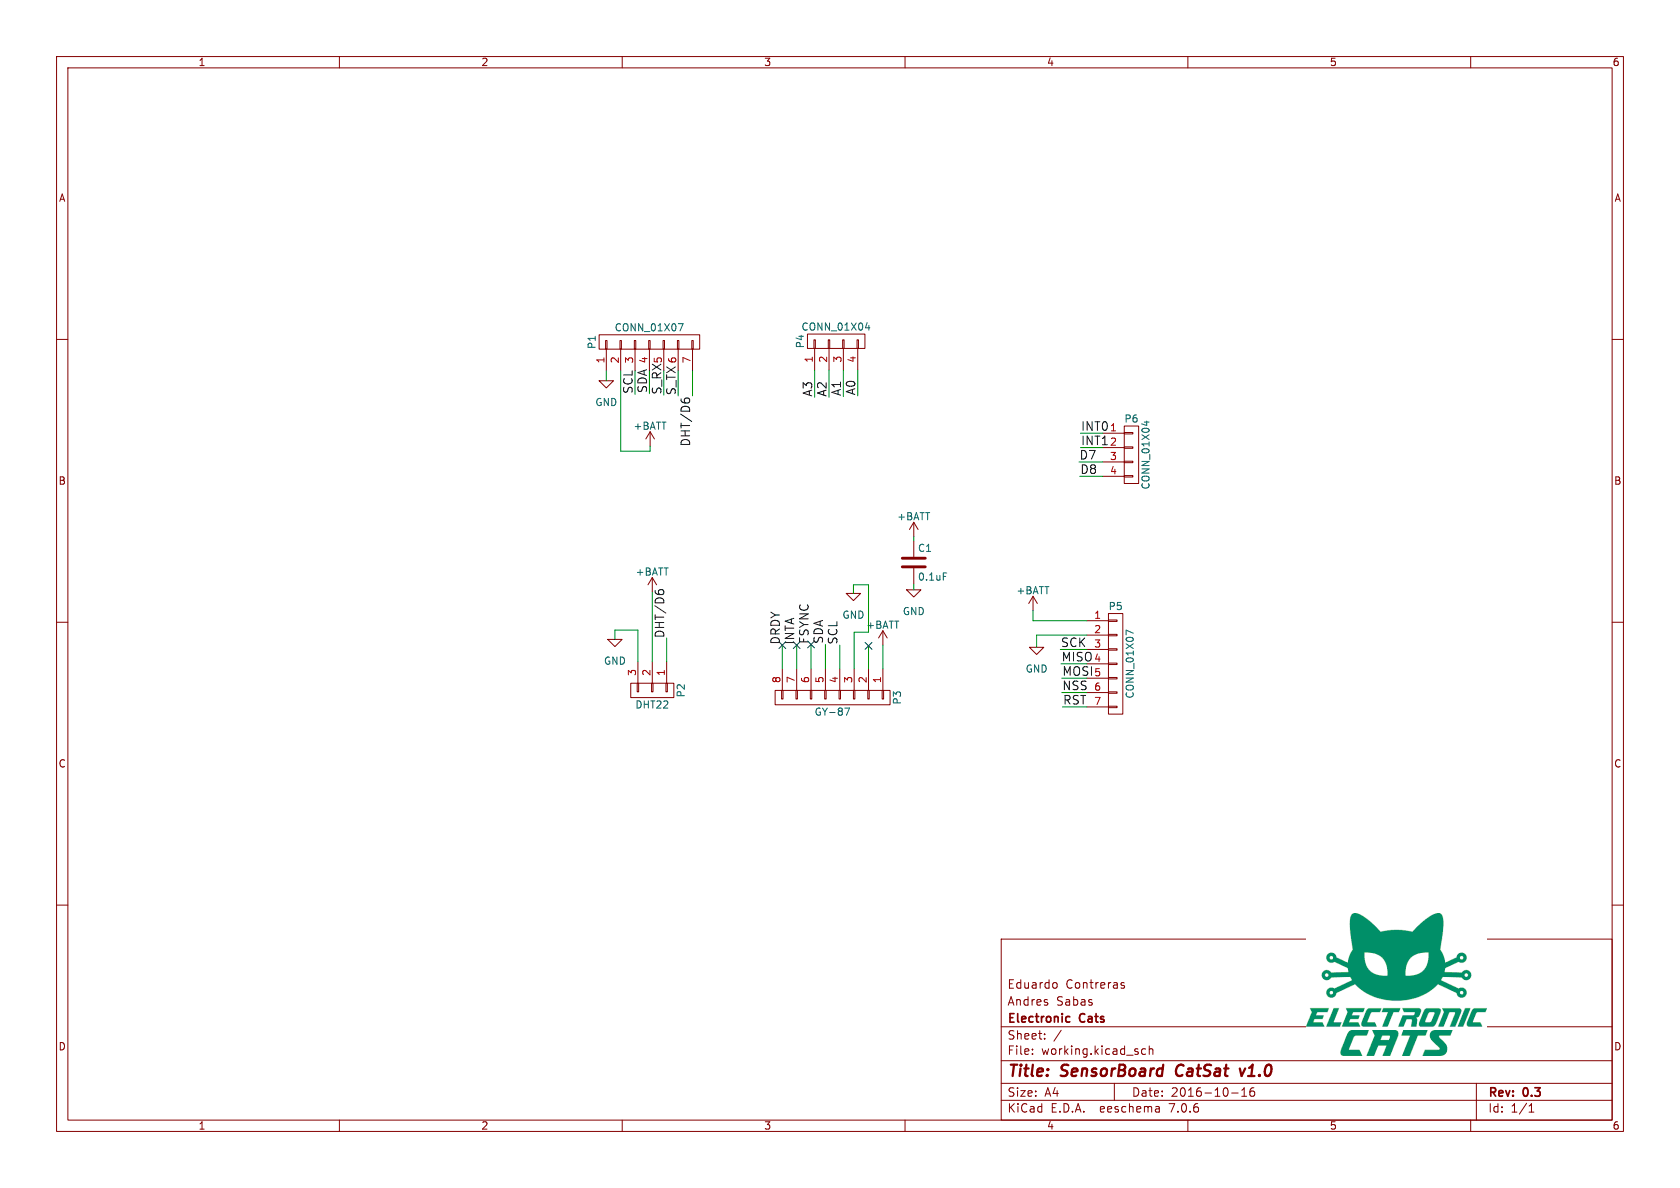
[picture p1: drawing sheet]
(kicad_sch (version 20230121) (generator eeschema)

 (paper "A4")

 (title_block
  (title "SensorBoard CatSat v1.0")
  (date "2016-10-16")
  (rev "0.3")
  (company "Electronic Cats")
  (comment 1 "Andres Sabas")
  (comment 2 "Eduardo Contreras"))

 (lib_symbols
  (symbol "SensorBoard-rescue:+BATT" (power) (pin_names (offset 0)) (in_bom yes) (on_board yes)
   (property "Reference" "#PWR" (at 0 -3.81 0) (effects (font (size 1.27 1.27)) hide))
   (property "Value" "+BATT" (at 0 3.556 0) (effects (font (size 1.27 1.27))))
   (property "Footprint" "" (at 0 0 0) (effects (font (size 1.27 1.27))))
   (property "Datasheet" "" (at 0 0 0) (effects (font (size 1.27 1.27))))
   (symbol "+BATT_0_1"
    (polyline (pts (xy -0.762 1.27) (xy 0 2.54)) (stroke (width 0) (type solid)) (fill (type none)))
    (polyline (pts (xy 0 0) (xy 0 2.54)) (stroke (width 0) (type solid)) (fill (type none)))
    (polyline (pts (xy 0 2.54) (xy 0.762 1.27)) (stroke (width 0) (type solid)) (fill (type none))))
   (symbol "+BATT_1_1"
    (pin power_in line (at 0 0 90) (length 0) hide (name "+BATT" (effects (font (size 1.27 1.27)))) (number "1" (effects (font (size 1.27 1.27)))))))
  (symbol "SensorBoard-rescue:C" (pin_numbers hide) (pin_names (offset 0.254)) (in_bom yes) (on_board yes)
   (property "Reference" "C" (at 0.635 2.54 0) (effects (font (size 1.27 1.27)) (justify left)))
   (property "Value" "C" (at 0.635 -2.54 0) (effects (font (size 1.27 1.27)) (justify left)))
   (property "Footprint" "" (at 0.9652 -3.81 0) (effects (font (size 1.27 1.27))))
   (property "Datasheet" "" (at 0 0 0) (effects (font (size 1.27 1.27))))
   (symbol "C_0_1"
    (polyline (pts (xy -2.032 -0.762) (xy 2.032 -0.762)) (stroke (width 0.508) (type solid)) (fill (type none)))
    (polyline (pts (xy -2.032 0.762) (xy 2.032 0.762)) (stroke (width 0.508) (type solid)) (fill (type none))))
   (symbol "C_1_1"
    (pin passive line (at 0 3.81 270) (length 2.794) (name "~" (effects (font (size 1.016 1.016)))) (number "1" (effects (font (size 1.016 1.016)))))
    (pin passive line (at 0 -3.81 90) (length 2.794) (name "~" (effects (font (size 1.016 1.016)))) (number "2" (effects (font (size 1.016 1.016)))))))
  (symbol "SensorBoard-rescue:CONN_01X03" (pin_names (offset 1.016) hide) (in_bom yes) (on_board yes)
   (property "Reference" "P" (at 0 5.08 0) (effects (font (size 1.27 1.27))))
   (property "Value" "CONN_01X03" (at 2.54 0 90) (effects (font (size 1.27 1.27))))
   (property "Footprint" "" (at 0 0 0) (effects (font (size 1.27 1.27))))
   (property "Datasheet" "" (at 0 0 0) (effects (font (size 1.27 1.27))))
   (symbol "CONN_01X03_0_1"
    (rectangle (start -1.27 -2.413) (end 0.254 -2.667) (stroke (width 0) (type solid)) (fill (type none)))
    (rectangle (start -1.27 0.127) (end 0.254 -0.127) (stroke (width 0) (type solid)) (fill (type none)))
    (rectangle (start -1.27 2.667) (end 0.254 2.413) (stroke (width 0) (type solid)) (fill (type none)))
    (rectangle (start -1.27 3.81) (end 1.27 -3.81) (stroke (width 0) (type solid)) (fill (type none))))
   (symbol "CONN_01X03_1_1"
    (pin passive line (at -5.08 2.54 0) (length 3.81) (name "P1" (effects (font (size 1.27 1.27)))) (number "1" (effects (font (size 1.27 1.27)))))
    (pin passive line (at -5.08 0 0) (length 3.81) (name "P2" (effects (font (size 1.27 1.27)))) (number "2" (effects (font (size 1.27 1.27)))))
    (pin passive line (at -5.08 -2.54 0) (length 3.81) (name "P3" (effects (font (size 1.27 1.27)))) (number "3" (effects (font (size 1.27 1.27)))))))
  (symbol "SensorBoard-rescue:CONN_01X04" (pin_names (offset 1.016) hide) (in_bom yes) (on_board yes)
   (property "Reference" "P" (at 0 6.35 0) (effects (font (size 1.27 1.27))))
   (property "Value" "CONN_01X04" (at 2.54 0 90) (effects (font (size 1.27 1.27))))
   (property "Footprint" "" (at 0 0 0) (effects (font (size 1.27 1.27))))
   (property "Datasheet" "" (at 0 0 0) (effects (font (size 1.27 1.27))))
   (symbol "CONN_01X04_0_1"
    (rectangle (start -1.27 -3.683) (end 0.254 -3.937) (stroke (width 0) (type solid)) (fill (type none)))
    (rectangle (start -1.27 -1.143) (end 0.254 -1.397) (stroke (width 0) (type solid)) (fill (type none)))
    (rectangle (start -1.27 1.397) (end 0.254 1.143) (stroke (width 0) (type solid)) (fill (type none)))
    (rectangle (start -1.27 3.937) (end 0.254 3.683) (stroke (width 0) (type solid)) (fill (type none)))
    (rectangle (start -1.27 5.08) (end 1.27 -5.08) (stroke (width 0) (type solid)) (fill (type none))))
   (symbol "CONN_01X04_1_1"
    (pin passive line (at -5.08 3.81 0) (length 3.81) (name "P1" (effects (font (size 1.27 1.27)))) (number "1" (effects (font (size 1.27 1.27)))))
    (pin passive line (at -5.08 1.27 0) (length 3.81) (name "P2" (effects (font (size 1.27 1.27)))) (number "2" (effects (font (size 1.27 1.27)))))
    (pin passive line (at -5.08 -1.27 0) (length 3.81) (name "P3" (effects (font (size 1.27 1.27)))) (number "3" (effects (font (size 1.27 1.27)))))
    (pin passive line (at -5.08 -3.81 0) (length 3.81) (name "P4" (effects (font (size 1.27 1.27)))) (number "4" (effects (font (size 1.27 1.27)))))))
  (symbol "SensorBoard-rescue:CONN_01X07" (pin_names (offset 1.016) hide) (in_bom yes) (on_board yes)
   (property "Reference" "P" (at 0 10.16 0) (effects (font (size 1.27 1.27))))
   (property "Value" "CONN_01X07" (at 2.54 0 90) (effects (font (size 1.27 1.27))))
   (property "Footprint" "" (at 0 0 0) (effects (font (size 1.27 1.27))))
   (property "Datasheet" "" (at 0 0 0) (effects (font (size 1.27 1.27))))
   (symbol "CONN_01X07_0_1"
    (rectangle (start -1.27 -8.89) (end 1.27 8.89) (stroke (width 0) (type solid)) (fill (type none)))
    (rectangle (start -1.27 -7.493) (end 0.254 -7.747) (stroke (width 0) (type solid)) (fill (type none)))
    (rectangle (start -1.27 -4.953) (end 0.254 -5.207) (stroke (width 0) (type solid)) (fill (type none)))
    (rectangle (start -1.27 -2.413) (end 0.254 -2.667) (stroke (width 0) (type solid)) (fill (type none)))
    (rectangle (start -1.27 0.127) (end 0.254 -0.127) (stroke (width 0) (type solid)) (fill (type none)))
    (rectangle (start -1.27 2.667) (end 0.254 2.413) (stroke (width 0) (type solid)) (fill (type none)))
    (rectangle (start -1.27 5.207) (end 0.254 4.953) (stroke (width 0) (type solid)) (fill (type none)))
    (rectangle (start -1.27 7.747) (end 0.254 7.493) (stroke (width 0) (type solid)) (fill (type none))))
   (symbol "CONN_01X07_1_1"
    (pin passive line (at -5.08 7.62 0) (length 3.81) (name "P1" (effects (font (size 1.27 1.27)))) (number "1" (effects (font (size 1.27 1.27)))))
    (pin passive line (at -5.08 5.08 0) (length 3.81) (name "P2" (effects (font (size 1.27 1.27)))) (number "2" (effects (font (size 1.27 1.27)))))
    (pin passive line (at -5.08 2.54 0) (length 3.81) (name "P3" (effects (font (size 1.27 1.27)))) (number "3" (effects (font (size 1.27 1.27)))))
    (pin passive line (at -5.08 0 0) (length 3.81) (name "P4" (effects (font (size 1.27 1.27)))) (number "4" (effects (font (size 1.27 1.27)))))
    (pin passive line (at -5.08 -2.54 0) (length 3.81) (name "P5" (effects (font (size 1.27 1.27)))) (number "5" (effects (font (size 1.27 1.27)))))
    (pin passive line (at -5.08 -5.08 0) (length 3.81) (name "P6" (effects (font (size 1.27 1.27)))) (number "6" (effects (font (size 1.27 1.27)))))
    (pin passive line (at -5.08 -7.62 0) (length 3.81) (name "P7" (effects (font (size 1.27 1.27)))) (number "7" (effects (font (size 1.27 1.27)))))))
  (symbol "SensorBoard-rescue:CONN_01X08" (pin_names (offset 1.016) hide) (in_bom yes) (on_board yes)
   (property "Reference" "P" (at 0 11.43 0) (effects (font (size 1.27 1.27))))
   (property "Value" "CONN_01X08" (at 2.54 0 90) (effects (font (size 1.27 1.27))))
   (property "Footprint" "" (at 0 0 0) (effects (font (size 1.27 1.27))))
   (property "Datasheet" "" (at 0 0 0) (effects (font (size 1.27 1.27))))
   (symbol "CONN_01X08_0_1"
    (rectangle (start -1.27 -10.16) (end 1.27 10.16) (stroke (width 0) (type solid)) (fill (type none)))
    (rectangle (start -1.27 -8.763) (end 0.254 -9.017) (stroke (width 0) (type solid)) (fill (type none)))
    (rectangle (start -1.27 -6.223) (end 0.254 -6.477) (stroke (width 0) (type solid)) (fill (type none)))
    (rectangle (start -1.27 -3.683) (end 0.254 -3.937) (stroke (width 0) (type solid)) (fill (type none)))
    (rectangle (start -1.27 -1.143) (end 0.254 -1.397) (stroke (width 0) (type solid)) (fill (type none)))
    (rectangle (start -1.27 1.397) (end 0.254 1.143) (stroke (width 0) (type solid)) (fill (type none)))
    (rectangle (start -1.27 3.937) (end 0.254 3.683) (stroke (width 0) (type solid)) (fill (type none)))
    (rectangle (start -1.27 6.477) (end 0.254 6.223) (stroke (width 0) (type solid)) (fill (type none)))
    (rectangle (start -1.27 9.017) (end 0.254 8.763) (stroke (width 0) (type solid)) (fill (type none))))
   (symbol "CONN_01X08_1_1"
    (pin passive line (at -5.08 8.89 0) (length 3.81) (name "P1" (effects (font (size 1.27 1.27)))) (number "1" (effects (font (size 1.27 1.27)))))
    (pin passive line (at -5.08 6.35 0) (length 3.81) (name "P2" (effects (font (size 1.27 1.27)))) (number "2" (effects (font (size 1.27 1.27)))))
    (pin passive line (at -5.08 3.81 0) (length 3.81) (name "P3" (effects (font (size 1.27 1.27)))) (number "3" (effects (font (size 1.27 1.27)))))
    (pin passive line (at -5.08 1.27 0) (length 3.81) (name "P4" (effects (font (size 1.27 1.27)))) (number "4" (effects (font (size 1.27 1.27)))))
    (pin passive line (at -5.08 -1.27 0) (length 3.81) (name "P5" (effects (font (size 1.27 1.27)))) (number "5" (effects (font (size 1.27 1.27)))))
    (pin passive line (at -5.08 -3.81 0) (length 3.81) (name "P6" (effects (font (size 1.27 1.27)))) (number "6" (effects (font (size 1.27 1.27)))))
    (pin passive line (at -5.08 -6.35 0) (length 3.81) (name "P7" (effects (font (size 1.27 1.27)))) (number "7" (effects (font (size 1.27 1.27)))))
    (pin passive line (at -5.08 -8.89 0) (length 3.81) (name "P8" (effects (font (size 1.27 1.27)))) (number "8" (effects (font (size 1.27 1.27)))))))
  (symbol "SensorBoard-rescue:GND-RESCUE-CatSat" (power) (pin_names (offset 0)) (in_bom yes) (on_board yes)
   (property "Reference" "#PWR" (at 0 0 0) (effects (font (size 0.762 0.762)) hide))
   (property "Value" "GND-RESCUE-CatSat" (at 0 -1.778 0) (effects (font (size 0.762 0.762)) hide))
   (property "Footprint" "" (at 0 0 0) (effects (font (size 1.524 1.524))))
   (property "Datasheet" "" (at 0 0 0) (effects (font (size 1.524 1.524))))
   (property "ki_locked" "" (at 0 0 0) (effects (font (size 1.27 1.27))))
   (symbol "GND-RESCUE-CatSat_0_1"
    (polyline (pts (xy -1.27 0) (xy 0 -1.27) (xy 1.27 0) (xy -1.27 0)) (stroke (width 0) (type solid)) (fill (type none))))
   (symbol "GND-RESCUE-CatSat_1_1"
    (pin power_in line (at 0 0 90) (length 0) hide (name "GND" (effects (font (size 0.762 0.762)))) (number "1" (effects (font (size 0.762 0.762))))))))


 (no_connect (at 153.543 114.173))
 (no_connect (at 143.383 113.919))
 (no_connect (at 140.843 114.046))
 (no_connect (at 138.303 114.046))

 (wire (pts (xy 183.261 112.268) (xy 192.151 112.268)) (stroke (width 0) (type default)))
 (wire (pts (xy 151.003 111.76) (xy 151.003 118.237)) (stroke (width 0) (type default)))
 (wire (pts (xy 153.543 103.378) (xy 153.543 111.76)) (stroke (width 0) (type default)))
 (wire (pts (xy 182.626 109.728) (xy 192.151 109.728)) (stroke (width 0) (type default)))
 (wire (pts (xy 109.728 79.756) (xy 114.935 79.756)) (stroke (width 0) (type default)))
 (wire (pts (xy 146.558 65.405) (xy 146.558 70.231)) (stroke (width 0) (type default)))
 (wire (pts (xy 192.151 124.968) (xy 187.833 124.968)) (stroke (width 0) (type default)))
 (wire (pts (xy 156.083 118.237) (xy 156.083 114.046)) (stroke (width 0) (type default)))
 (wire (pts (xy 117.348 65.532) (xy 117.348 69.85)) (stroke (width 0) (type default)))
 (wire (pts (xy 150.876 103.378) (xy 153.543 103.378)) (stroke (width 0) (type default)))
 (wire (pts (xy 161.544 103.251) (xy 161.544 104.267)) (stroke (width 0) (type default)))
 (wire (pts (xy 112.776 111.379) (xy 108.712 111.379)) (stroke (width 0) (type default)))
 (wire (pts (xy 161.544 95.631) (xy 161.544 94.869)) (stroke (width 0) (type default)))
 (wire (pts (xy 192.151 122.428) (xy 187.706 122.428)) (stroke (width 0) (type default)))
 (wire (pts (xy 112.268 65.532) (xy 112.268 69.723)) (stroke (width 0) (type default)))
 (wire (pts (xy 194.945 76.581) (xy 191.008 76.581)) (stroke (width 0) (type default)))
 (wire (pts (xy 150.876 104.902) (xy 150.876 103.378)) (stroke (width 0) (type default)))
 (wire (pts (xy 117.856 116.967) (xy 117.856 112.776)) (stroke (width 0) (type default)))
 (wire (pts (xy 194.945 81.661) (xy 190.754 81.661)) (stroke (width 0) (type default)))
 (wire (pts (xy 114.935 79.756) (xy 114.935 78.867)) (stroke (width 0) (type default)))
 (wire (pts (xy 122.428 65.532) (xy 122.428 69.977)) (stroke (width 0) (type default)))
 (wire (pts (xy 140.843 118.237) (xy 140.843 114.046)) (stroke (width 0) (type default)))
 (wire (pts (xy 148.463 118.237) (xy 148.463 114.046)) (stroke (width 0) (type default)))
 (wire (pts (xy 182.626 107.95) (xy 182.626 109.728)) (stroke (width 0) (type default)))
 (wire (pts (xy 115.316 104.648) (xy 115.316 116.967)) (stroke (width 0) (type default)))
 (wire (pts (xy 145.923 118.237) (xy 145.923 113.919)) (stroke (width 0) (type default)))
 (wire (pts (xy 144.018 65.405) (xy 144.018 70.231)) (stroke (width 0) (type default)))
 (wire (pts (xy 149.098 65.405) (xy 149.098 70.104)) (stroke (width 0) (type default)))
 (wire (pts (xy 192.151 117.348) (xy 187.579 117.348)) (stroke (width 0) (type default)))
 (wire (pts (xy 192.151 119.888) (xy 187.706 119.888)) (stroke (width 0) (type default)))
 (wire (pts (xy 112.776 111.379) (xy 112.776 116.967)) (stroke (width 0) (type default)))
 (wire (pts (xy 153.543 118.237) (xy 153.543 114.173)) (stroke (width 0) (type default)))
 (wire (pts (xy 109.728 65.532) (xy 109.728 79.756)) (stroke (width 0) (type default)))
 (wire (pts (xy 194.945 79.121) (xy 191.008 79.121)) (stroke (width 0) (type default)))
 (wire (pts (xy 183.261 112.268) (xy 183.261 114.427)) (stroke (width 0) (type default)))
 (wire (pts (xy 114.808 65.532) (xy 114.808 69.596)) (stroke (width 0) (type default)))
 (wire (pts (xy 107.188 67.31) (xy 107.188 65.532)) (stroke (width 0) (type default)))
 (wire (pts (xy 194.945 84.201) (xy 190.881 84.201)) (stroke (width 0) (type default)))
 (wire (pts (xy 119.888 65.532) (xy 119.888 69.977)) (stroke (width 0) (type default)))
 (wire (pts (xy 192.151 114.808) (xy 187.452 114.808)) (stroke (width 0) (type default)))
 (wire (pts (xy 153.543 111.76) (xy 151.003 111.76)) (stroke (width 0) (type default)))
 (wire (pts (xy 138.303 118.237) (xy 138.303 114.046)) (stroke (width 0) (type default)))
 (wire (pts (xy 108.712 111.379) (xy 108.712 113.03)) (stroke (width 0) (type default)))
 (wire (pts (xy 151.638 65.405) (xy 151.638 69.977)) (stroke (width 0) (type default)))
 (wire (pts (xy 143.383 118.237) (xy 143.383 113.919)) (stroke (width 0) (type default)))

 (image (at 246.888 173.99)
  (data))

 (label "INT0" (at 191.008 76.581 0) (effects (font (size 1.524 1.524)) (justify left bottom)))
 (label "SCL" (at 112.268 69.723 90) (effects (font (size 1.524 1.524)) (justify left bottom)))
 (label "MISO" (at 187.579 117.348 0) (effects (font (size 1.524 1.524)) (justify left bottom)))
 (label "DHT/D6" (at 117.856 112.903 90) (effects (font (size 1.524 1.524)) (justify left bottom)))
 (label "SCK" (at 187.452 114.808 0) (effects (font (size 1.524 1.524)) (justify left bottom)))
 (label "RST" (at 187.833 124.968 0) (effects (font (size 1.524 1.524)) (justify left bottom)))
 (label "A0" (at 151.638 69.977 90) (effects (font (size 1.524 1.524)) (justify left bottom)))
 (label "A2" (at 146.558 70.231 90) (effects (font (size 1.524 1.524)) (justify left bottom)))
 (label "SDA" (at 114.808 69.596 90) (effects (font (size 1.524 1.524)) (justify left bottom)))
 (label "D8" (at 190.881 84.201 0) (effects (font (size 1.524 1.524)) (justify left bottom)))
 (label "A1" (at 149.098 70.104 90) (effects (font (size 1.524 1.524)) (justify left bottom)))
 (label "D7" (at 190.754 81.661 0) (effects (font (size 1.524 1.524)) (justify left bottom)))
 (label "SCL" (at 148.463 114.046 90) (effects (font (size 1.524 1.524)) (justify left bottom)))
 (label "INT1" (at 191.008 79.121 0) (effects (font (size 1.524 1.524)) (justify left bottom)))
 (label "DHT/D6" (at 122.428 69.977 270) (effects (font (size 1.524 1.524)) (justify right bottom)))
 (label "INTA" (at 140.843 114.046 90) (effects (font (size 1.524 1.524)) (justify left bottom)))
 (label "SDA" (at 145.923 113.919 90) (effects (font (size 1.524 1.524)) (justify left bottom)))
 (label "DRDY" (at 138.303 114.046 90) (effects (font (size 1.524 1.524)) (justify left bottom)))
 (label "S_RX" (at 117.348 69.85 90) (effects (font (size 1.524 1.524)) (justify left bottom)))
 (label "NSS" (at 187.706 122.428 0) (effects (font (size 1.524 1.524)) (justify left bottom)))
 (label "S_TX" (at 119.888 69.977 90) (effects (font (size 1.524 1.524)) (justify left bottom)))
 (label "FSYNC" (at 143.383 113.919 90) (effects (font (size 1.524 1.524)) (justify left bottom)))
 (label "MOSI" (at 187.706 119.888 0) (effects (font (size 1.524 1.524)) (justify left bottom)))
 (label "A3" (at 144.018 70.231 90) (effects (font (size 1.524 1.524)) (justify left bottom)))

 (symbol (lib_id "SensorBoard-rescue:CONN_01X07") (at 197.231 117.348 0) (unit 1) (in_bom yes) (on_board yes) (dnp no)
  (property "Reference" "P5" (at 197.231 107.188 0) (effects (font (size 1.27 1.27))))
  (property "Value" "CONN_01X07" (at 199.771 117.348 90) (effects (font (size 1.27 1.27))))
  (property "Footprint" "Pin_Headers:Pin_Header_Straight_1x07" (at 197.231 117.348 0) (effects (font (size 1.27 1.27)) hide))
  (property "Datasheet" "" (at 197.231 117.348 0) (effects (font (size 1.27 1.27)))) (pin "1") (pin "2") (pin "3") (pin "4") (pin "5") (pin "6") (pin "7")
  (instances (project "SensorBoard" (path "" (reference "P5") (unit 1)))))

 (symbol (lib_id "SensorBoard-rescue:CONN_01X04") (at 200.025 80.391 0) (unit 1) (in_bom yes) (on_board yes) (dnp no)
  (property "Reference" "P6" (at 200.025 74.041 0) (effects (font (size 1.27 1.27))))
  (property "Value" "CONN_01X04" (at 202.565 80.391 90) (effects (font (size 1.27 1.27))))
  (property "Footprint" "Pin_Headers:Pin_Header_Straight_1x04" (at 200.025 80.391 0) (effects (font (size 1.27 1.27)) hide))
  (property "Datasheet" "" (at 200.025 80.391 0) (effects (font (size 1.27 1.27)))) (pin "1") (pin "2") (pin "3") (pin "4")
  (instances (project "SensorBoard" (path "" (reference "P6") (unit 1)))))

 (symbol (lib_id "SensorBoard-rescue:CONN_01X04") (at 147.828 60.325 90) (unit 1) (in_bom yes) (on_board yes) (dnp no)
  (property "Reference" "P4" (at 141.478 60.325 0) (effects (font (size 1.27 1.27))))
  (property "Value" "CONN_01X04" (at 147.828 57.785 90) (effects (font (size 1.27 1.27))))
  (property "Footprint" "Pin_Headers:Pin_Header_Straight_1x04" (at 147.828 60.325 0) (effects (font (size 1.27 1.27)) hide))
  (property "Datasheet" "" (at 147.828 60.325 0) (effects (font (size 1.27 1.27)))) (pin "1") (pin "2") (pin "3") (pin "4")
  (instances (project "SensorBoard" (path "" (reference "P4") (unit 1)))))

 (symbol (lib_id "SensorBoard-rescue:CONN_01X07") (at 114.808 60.452 90) (unit 1) (in_bom yes) (on_board yes) (dnp no)
  (property "Reference" "P1" (at 104.648 60.452 0) (effects (font (size 1.27 1.27))))
  (property "Value" "CONN_01X07" (at 114.808 57.912 90) (effects (font (size 1.27 1.27))))
  (property "Footprint" "Pin_Headers:Pin_Header_Straight_1x07" (at 114.808 60.452 0) (effects (font (size 1.27 1.27)) hide))
  (property "Datasheet" "" (at 114.808 60.452 0) (effects (font (size 1.27 1.27)))) (pin "1") (pin "2") (pin "3") (pin "4") (pin "5") (pin "6") (pin "7")
  (instances (project "SensorBoard" (path "" (reference "P1") (unit 1)))))

 (symbol (lib_id "SensorBoard-rescue:+BATT") (at 114.935 78.867 0) (unit 1) (in_bom yes) (on_board yes) (dnp no)
  (property "Reference" "#PWR01" (at 114.935 82.677 0) (effects (font (size 1.27 1.27)) hide))
  (property "Value" "+BATT" (at 114.935 75.311 0) (effects (font (size 1.27 1.27))))
  (property "Footprint" "" (at 114.935 78.867 0) (effects (font (size 1.27 1.27))))
  (property "Datasheet" "" (at 114.935 78.867 0) (effects (font (size 1.27 1.27)))) (pin "1")
  (instances (project "SensorBoard" (path "" (reference "#PWR01") (unit 1)))))

 (symbol (lib_id "SensorBoard-rescue:GND-RESCUE-CatSat") (at 107.188 67.31 0) (unit 1) (in_bom yes) (on_board yes) (dnp no)
  (property "Reference" "#PWR?" (at 107.188 73.66 0) (effects (font (size 1.27 1.27)) hide))
  (property "Value" "GND" (at 107.188 71.12 0) (effects (font (size 1.27 1.27))))
  (property "Footprint" "" (at 107.188 67.31 0) (effects (font (size 1.27 1.27))))
  (property "Datasheet" "" (at 107.188 67.31 0) (effects (font (size 1.27 1.27)))) (pin "1")
  (instances (project "SensorBoard" (path "" (reference "#PWR02") (unit 1)))))

 (symbol (lib_id "SensorBoard-rescue:GND-RESCUE-CatSat") (at 183.261 114.427 0) (unit 1) (in_bom yes) (on_board yes) (dnp no)
  (property "Reference" "#PWR?" (at 183.261 120.777 0) (effects (font (size 1.27 1.27)) hide))
  (property "Value" "GND" (at 183.261 118.237 0) (effects (font (size 1.27 1.27))))
  (property "Footprint" "" (at 183.261 114.427 0) (effects (font (size 1.27 1.27))))
  (property "Datasheet" "" (at 183.261 114.427 0) (effects (font (size 1.27 1.27)))) (pin "1")
  (instances (project "SensorBoard" (path "" (reference "#PWR03") (unit 1)))))

 (symbol (lib_id "SensorBoard-rescue:+BATT") (at 182.626 107.95 0) (unit 1) (in_bom yes) (on_board yes) (dnp no)
  (property "Reference" "#PWR04" (at 182.626 111.76 0) (effects (font (size 1.27 1.27)) hide))
  (property "Value" "+BATT" (at 182.626 104.394 0) (effects (font (size 1.27 1.27))))
  (property "Footprint" "" (at 182.626 107.95 0) (effects (font (size 1.27 1.27))))
  (property "Datasheet" "" (at 182.626 107.95 0) (effects (font (size 1.27 1.27)))) (pin "1")
  (instances (project "SensorBoard" (path "" (reference "#PWR04") (unit 1)))))

 (symbol (lib_id "SensorBoard-rescue:CONN_01X03") (at 115.316 122.047 270) (unit 1) (in_bom yes) (on_board yes) (dnp no)
  (property "Reference" "P2" (at 120.396 122.047 0) (effects (font (size 1.27 1.27))))
  (property "Value" "DHT22" (at 115.316 124.587 90) (effects (font (size 1.27 1.27))))
  (property "Footprint" "Pin_Headers:Pin_Header_Straight_1x03" (at 115.316 122.047 0) (effects (font (size 1.27 1.27)) hide))
  (property "Datasheet" "" (at 115.316 122.047 0) (effects (font (size 1.27 1.27)))) (pin "1") (pin "2") (pin "3")
  (instances (project "SensorBoard" (path "" (reference "P2") (unit 1)))))

 (symbol (lib_id "SensorBoard-rescue:CONN_01X08") (at 147.193 123.317 270) (unit 1) (in_bom yes) (on_board yes) (dnp no)
  (property "Reference" "P3" (at 158.623 123.317 0) (effects (font (size 1.27 1.27))))
  (property "Value" "GY-87" (at 147.193 125.857 90) (effects (font (size 1.27 1.27))))
  (property "Footprint" "Pin_Headers:Pin_Header_Straight_1x08" (at 147.193 123.317 0) (effects (font (size 1.27 1.27)) hide))
  (property "Datasheet" "" (at 147.193 123.317 0) (effects (font (size 1.27 1.27)))) (pin "1") (pin "2") (pin "3") (pin "4") (pin "5") (pin "6") (pin "7") (pin "8")
  (instances (project "SensorBoard" (path "" (reference "P3") (unit 1)))))

 (symbol (lib_id "SensorBoard-rescue:+BATT") (at 156.083 114.046 0) (unit 1) (in_bom yes) (on_board yes) (dnp no)
  (property "Reference" "#PWR05" (at 156.083 117.856 0) (effects (font (size 1.27 1.27)) hide))
  (property "Value" "+BATT" (at 156.083 110.49 0) (effects (font (size 1.27 1.27))))
  (property "Footprint" "" (at 156.083 114.046 0) (effects (font (size 1.27 1.27))))
  (property "Datasheet" "" (at 156.083 114.046 0) (effects (font (size 1.27 1.27)))) (pin "1")
  (instances (project "SensorBoard" (path "" (reference "#PWR05") (unit 1)))))

 (symbol (lib_id "SensorBoard-rescue:GND-RESCUE-CatSat") (at 150.876 104.902 0) (unit 1) (in_bom yes) (on_board yes) (dnp no)
  (property "Reference" "#PWR?" (at 150.876 111.252 0) (effects (font (size 1.27 1.27)) hide))
  (property "Value" "GND" (at 150.876 108.712 0) (effects (font (size 1.27 1.27))))
  (property "Footprint" "" (at 150.876 104.902 0) (effects (font (size 1.27 1.27))))
  (property "Datasheet" "" (at 150.876 104.902 0) (effects (font (size 1.27 1.27)))) (pin "1")
  (instances (project "SensorBoard" (path "" (reference "#PWR06") (unit 1)))))

 (symbol (lib_id "SensorBoard-rescue:GND-RESCUE-CatSat") (at 108.712 113.03 0) (unit 1) (in_bom yes) (on_board yes) (dnp no)
  (property "Reference" "#PWR?" (at 108.712 119.38 0) (effects (font (size 1.27 1.27)) hide))
  (property "Value" "GND" (at 108.712 116.84 0) (effects (font (size 1.27 1.27))))
  (property "Footprint" "" (at 108.712 113.03 0) (effects (font (size 1.27 1.27))))
  (property "Datasheet" "" (at 108.712 113.03 0) (effects (font (size 1.27 1.27)))) (pin "1")
  (instances (project "SensorBoard" (path "" (reference "#PWR07") (unit 1)))))

 (symbol (lib_id "SensorBoard-rescue:+BATT") (at 115.316 104.648 0) (unit 1) (in_bom yes) (on_board yes) (dnp no)
  (property "Reference" "#PWR08" (at 115.316 108.458 0) (effects (font (size 1.27 1.27)) hide))
  (property "Value" "+BATT" (at 115.316 101.092 0) (effects (font (size 1.27 1.27))))
  (property "Footprint" "" (at 115.316 104.648 0) (effects (font (size 1.27 1.27))))
  (property "Datasheet" "" (at 115.316 104.648 0) (effects (font (size 1.27 1.27)))) (pin "1")
  (instances (project "SensorBoard" (path "" (reference "#PWR08") (unit 1)))))

 (symbol (lib_id "SensorBoard-rescue:GND-RESCUE-CatSat") (at 161.544 104.267 0) (unit 1) (in_bom yes) (on_board yes) (dnp no)
  (property "Reference" "#PWR?" (at 161.544 110.617 0) (effects (font (size 1.27 1.27)) hide))
  (property "Value" "GND" (at 161.544 108.077 0) (effects (font (size 1.27 1.27))))
  (property "Footprint" "" (at 161.544 104.267 0) (effects (font (size 1.27 1.27))))
  (property "Datasheet" "" (at 161.544 104.267 0) (effects (font (size 1.27 1.27)))) (pin "1")
  (instances (project "SensorBoard" (path "" (reference "#PWR09") (unit 1)))))

 (symbol (lib_id "SensorBoard-rescue:+BATT") (at 161.544 94.869 0) (unit 1) (in_bom yes) (on_board yes) (dnp no)
  (property "Reference" "#PWR010" (at 161.544 98.679 0) (effects (font (size 1.27 1.27)) hide))
  (property "Value" "+BATT" (at 161.544 91.313 0) (effects (font (size 1.27 1.27))))
  (property "Footprint" "" (at 161.544 94.869 0) (effects (font (size 1.27 1.27))))
  (property "Datasheet" "" (at 161.544 94.869 0) (effects (font (size 1.27 1.27)))) (pin "1")
  (instances (project "SensorBoard" (path "" (reference "#PWR010") (unit 1)))))

 (symbol (lib_id "SensorBoard-rescue:C") (at 161.544 99.441 0) (unit 1) (in_bom yes) (on_board yes) (dnp no)
  (property "Reference" "C1" (at 162.179 96.901 0) (effects (font (size 1.27 1.27)) (justify left)))
  (property "Value" "0.1uF" (at 162.179 101.981 0) (effects (font (size 1.27 1.27)) (justify left)))
  (property "Footprint" "Capacitors_ThroughHole:C_Disc_D6_P5" (at 162.5092 103.251 0) (effects (font (size 0.762 0.762)) hide))
  (property "Datasheet" "" (at 161.544 99.441 0) (effects (font (size 1.524 1.524)))) (pin "1") (pin "2")
  (instances (project "SensorBoard" (path "" (reference "C1") (unit 1)))))

 (sheet_instances (path "" (page "1"))))
